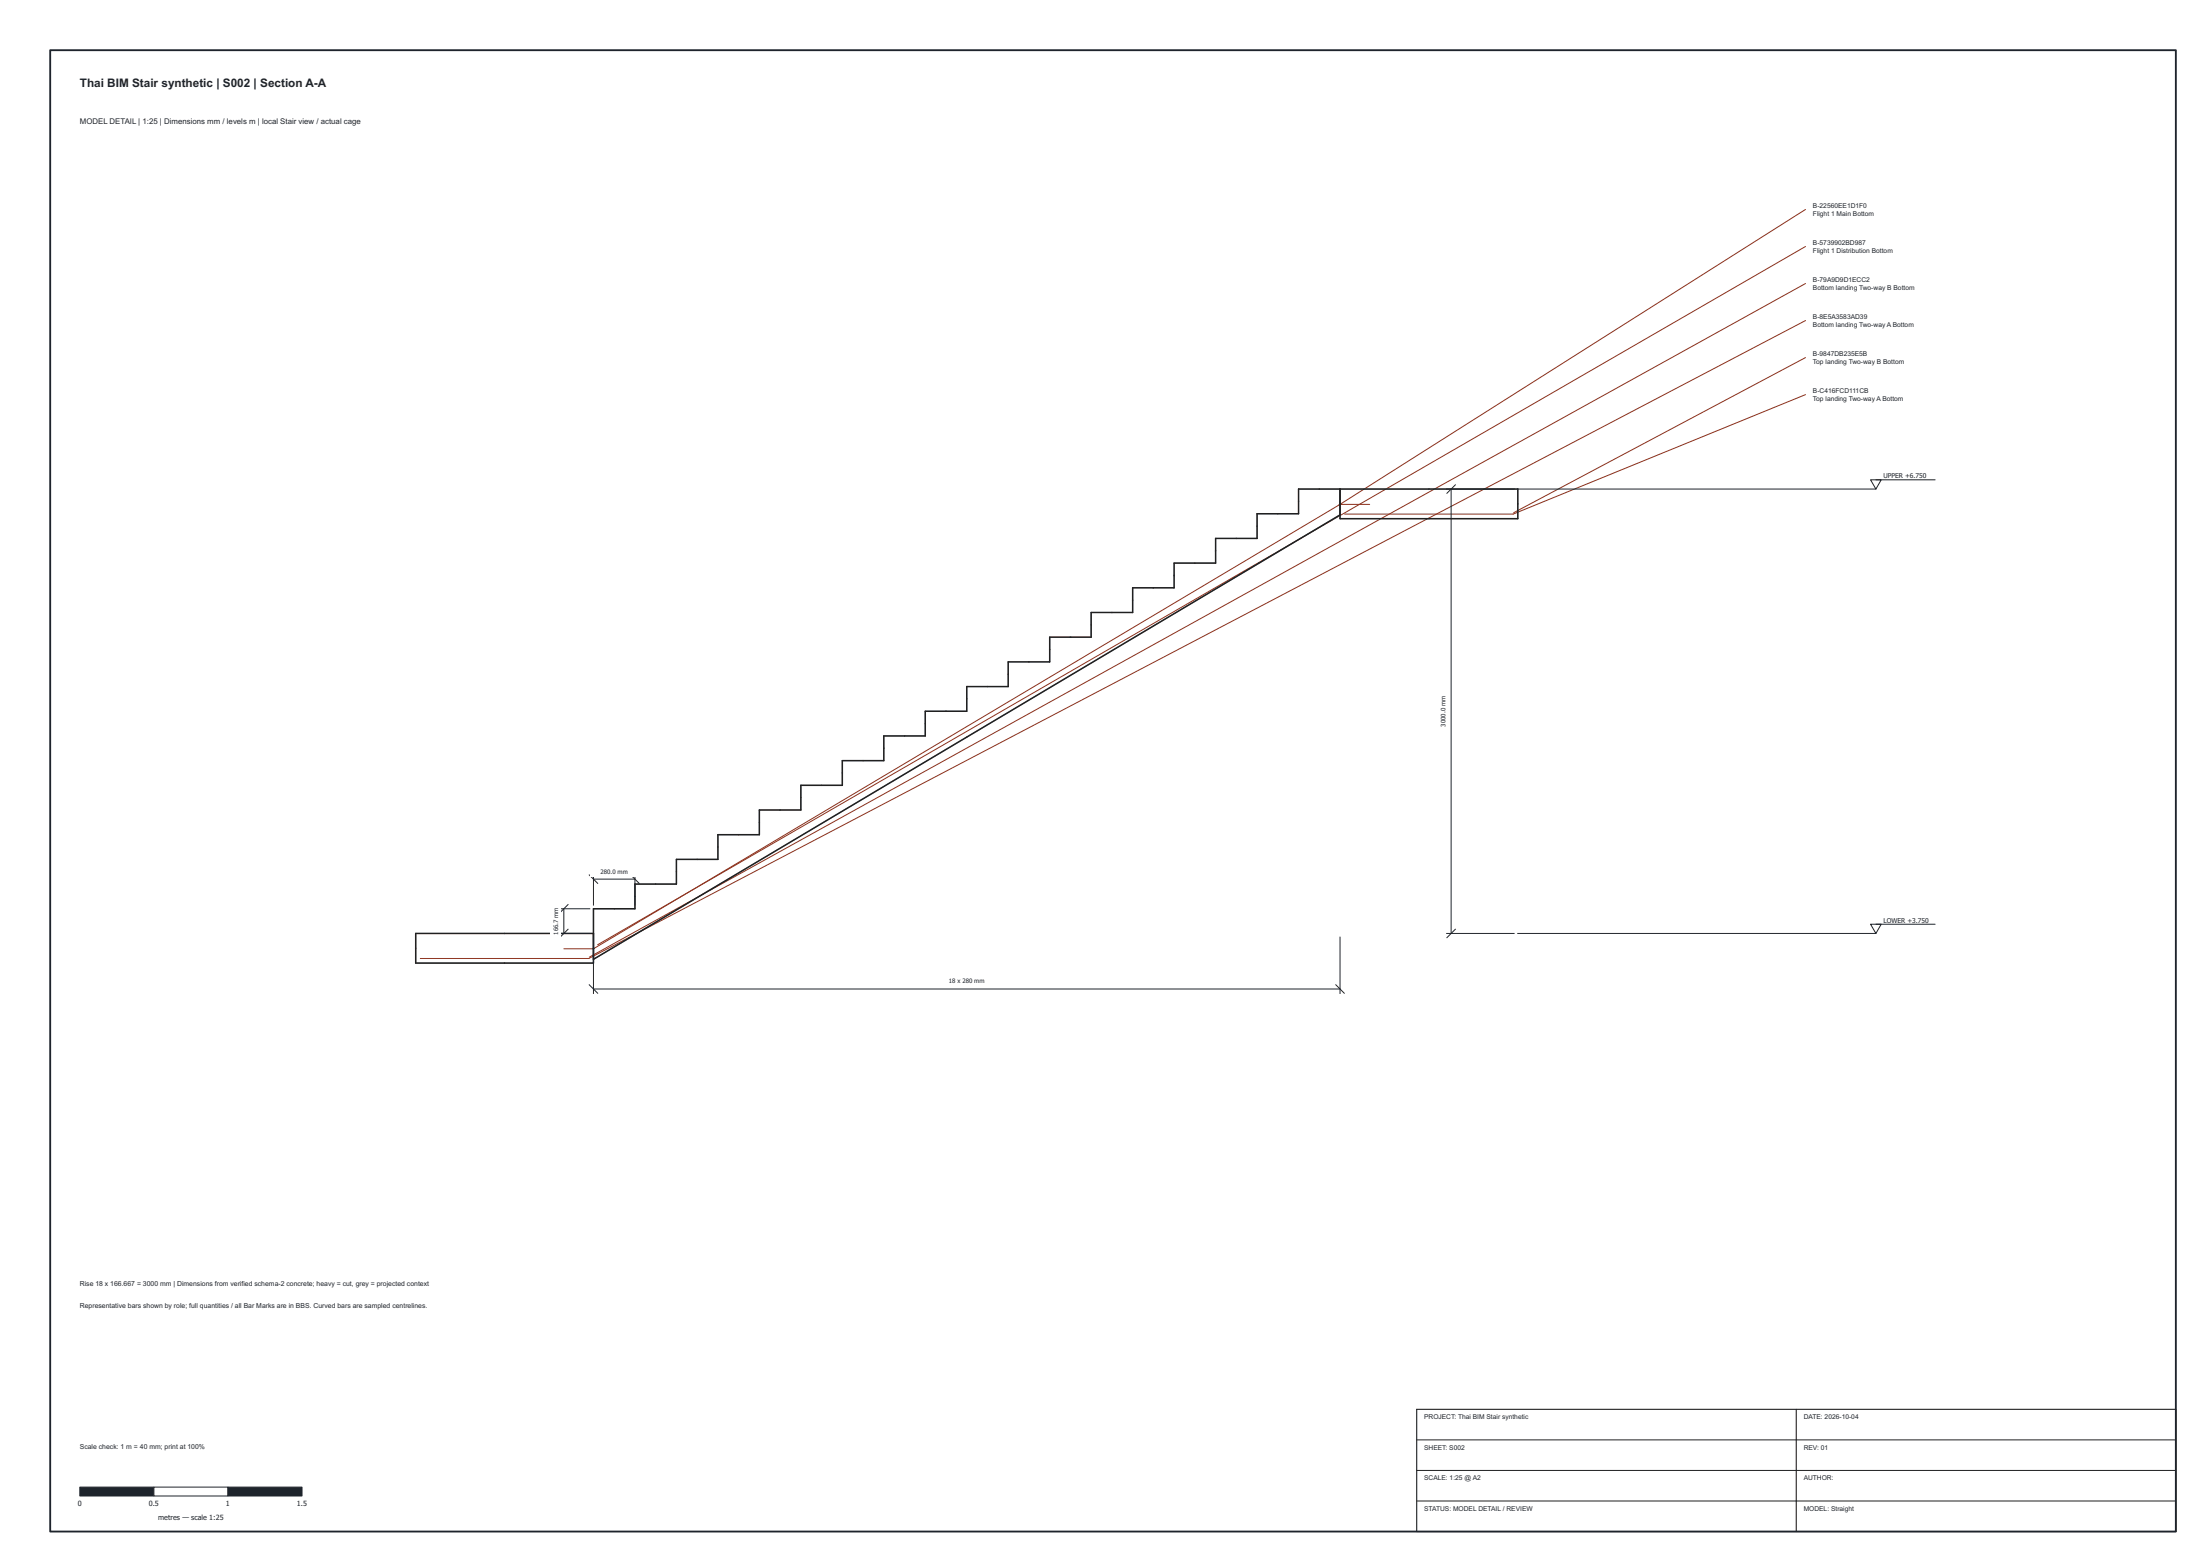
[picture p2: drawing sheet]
<svg xmlns="http://www.w3.org/2000/svg" width="594mm" height="420mm" viewBox="0 0 594 420" stroke-linecap="round" stroke-linejoin="round" font-family="sans-serif">
<path d="M361.9 132.1v8h48v-8h-59.2v6.6h-11.2v6.7h-11.2v6.7h-11.2v6.6h-11.2v6.7h-11.2v6.7h-11.2v6.6h-11.2v6.7h-11.2v6.7h-11.2v6.6h-11.2v6.7h-11.2v6.7h-11.2v6.6h-11.2v6.7h-11.2v6.7h-11.2v6.6h-11.2v6.7h-11.2v14.7h-48v-8h48M361.9 139l-201.6 120" fill="none" stroke="#aaa" stroke-width=".27"/>
<path d="M487.6 56.6l-126 79.8M487.6 66.6l-326.2 188.5M487.6 76.6l-328.5 181.9M487.6 96.6l-78.9 41.9M487.6 86.6l-328.6 172.2h-45.5M487.6 106.6l-79 32.2h-45.5M361.6 136.4l-201.1 119.6-.6 .2h-7.6M369.9 136.2h-7.7l-.6 .2" fill="none" stroke="#8c301b" stroke-width=".27"/>
<path d="M382.6 388.8h205M382.6 397.1h205M382.6 405.3h205" fill="none" stroke="#202020" stroke-width=".27"/>
<path d="M361.9 139l-201.6 120M361.9 132.1v8h48v-8h-59.2v6.6h-11.2v6.7h-11.2v6.7h-11.2v6.6h-11.2v6.7h-11.2v6.7h-11.2v6.6h-11.2v6.7h-11.2v6.7h-11.2v6.6h-11.2v6.7h-11.2v6.7h-11.2v6.6h-11.2v6.7h-11.2v6.7h-11.2v6.6h-11.2v6.7h-11.2v14.7h-48v-8h48" fill="none" stroke="#202020" stroke-width=".4"/>
<path d="M382.6 380.6h205v33h-205zM485.1 380.6v33" fill="none" stroke="#202020" stroke-width=".3"/>
<path d="M21.6 401.6h20v2.4h-20z" fill="#1e242c" stroke="#1e242c" stroke-width=".27"/>
<path d="M41.6 401.6h20v2.4h-20z" fill="#fff" stroke="#1e242c" stroke-width=".27"/>
<path d="M61.6 401.6h20v2.4h-20z" fill="#1e242c" stroke="#1e242c" stroke-width=".27"/>
<path d="M390.7 132.1h18.2M391.9 132.1v120M393 130.9l-2.3 2.3M390.7 252.1h18.2M393 250.9l-2.3 2.3" fill="none" stroke="#1e242c" stroke-width=".27"/>
<path d="M388.3 184.9h2.8v14.3h-2.8z" fill="#fff"/>
<path d="M160.3 253.1v15.2M361.9 253.1v15.2M159.1 265.9l2.3 2.3M160.3 267.1h201.6M360.7 265.9l2.3 2.3" fill="none" stroke="#1e242c" stroke-width=".27"/>
<path d="M252.6 263.5h17v2.8h-17z" fill="#fff"/>
<path d="M159.1 236.3l2.3 2.2M160.3 236.2v8.2M160.3 237.4h11.2M170.3 236.3l2.3 2.2M171.5 236.2v8.2" fill="none" stroke="#1e242c" stroke-width=".27"/>
<path d="M159.4 233.8h12.9v2.8h-12.9z" fill="#fff"/>
<path d="M151.1 252.1h8.2M151.1 245.4h8.2M152.3 245.4v6.7M153.4 250.9l-2.3 2.3M153.4 244.3l-2.3 2.2" fill="none" stroke="#1e242c" stroke-width=".27"/>
<path d="M148.7 242.3h2.8v12.9h-2.8z" fill="#fff"/>
<path d="M409.9 132.1h96.7M505.1 129.6h2.9l-1.4 2.5zM506.6 129.6h16M409.9 252.1h96.7M505.1 249.6h2.9l-1.4 2.5zM506.6 249.6h16" fill="none" stroke="#1e242c" stroke-width=".27"/>
<path d="M13.6 13.6h574v400h-574z" fill="none" stroke="#1e242c" stroke-width=".5"/>
<text font-size="3.2" fill="#1e242c" x="21.6" y="23.4">Thai BIM Stair synthetic | S002 | Section A-A</text>
<text font-size="2.1" fill="#1e242c" x="21.6" y="33.5">MODEL DETAIL | 1:25 | Dimensions mm / levels m | local Stair view / actual cage</text>
<g font-size="1.9" fill="#1e242c">
<text x="21.6" y="347.2">Rise 18 x 166.667 = 3000 mm | Dimensions from verified schema-2 concrete; heavy = cut, grey = projected context</text>
<text x="21.6" y="353.2">Representative bars shown by role; full quantities / all Bar Marks are in BBS. Curved bars are sampled centrelines.</text>
<text x="21.6" y="391.2">Scale check: 1 m = 40 mm; print at 100%</text>
<text x="21" y="406.7">0</text>
<text x="40.2" y="406.7">0.5</text>
<text x="61" y="406.7">1</text>
<text x="80.2" y="406.7">1.5</text>
<text x="42.7" y="410.5">metres — scale 1:25</text>
</g>
<g font-size="1.8" fill="#1e242c">
<text x="489.6" y="56.2">B-22560EE1D1F0</text>
<text x="489.6" y="58.2">Flight 1 Main Bottom</text>
<text x="489.6" y="66.2">B-5739902BD987</text>
<text x="489.6" y="68.2">Flight 1 Distribution Bottom</text>
<text x="489.6" y="76.2">B-79A9D9D1ECC2</text>
<text x="489.6" y="78.2">Bottom landing Two-way B Bottom</text>
<text x="489.6" y="86.2">B-8E5A3583AD39</text>
<text x="489.6" y="88.2">Bottom landing Two-way A Bottom</text>
<text x="489.6" y="96.2">B-9847DB235E5B</text>
<text x="489.6" y="98.2">Top landing Two-way B Bottom</text>
<text x="489.6" y="106.2">B-C416FCD111CB</text>
<text x="489.6" y="108.2">Top landing Two-way A Bottom</text>
<text x="508.6" y="129.2">UPPER +6.750</text>
<text x="508.6" y="249.2">LOWER +3.750</text>
<text x="384.6" y="383.2">PROJECT: Thai BIM Stair synthetic</text>
<text x="487.1" y="383.2">DATE: 2026-10-04</text>
<text x="384.6" y="391.4">SHEET: S002</text>
<text x="487.1" y="391.4">REV: 01</text>
<text x="384.6" y="399.7">SCALE: 1:25 @ A2</text>
<text x="487.1" y="399.7">AUTHOR:</text>
<text x="384.6" y="407.9">STATUS: MODEL DETAIL / REVIEW</text>
<text x="487.1" y="407.9">MODEL: Straight</text>
</g>
<g font-size="1.6" fill="#1e242c">
<text x="390.4" y="196.2" transform="rotate(-90 390.4 196.2)">3000.0 mm</text>
<text x="162.2" y="235.9">280.0 mm</text>
<text x="150.8" y="252.4" transform="rotate(-90 150.8 252.4)">166.7 mm</text>
<text x="256.2" y="265.6">18 x 280 mm</text>
</g>
</svg>
